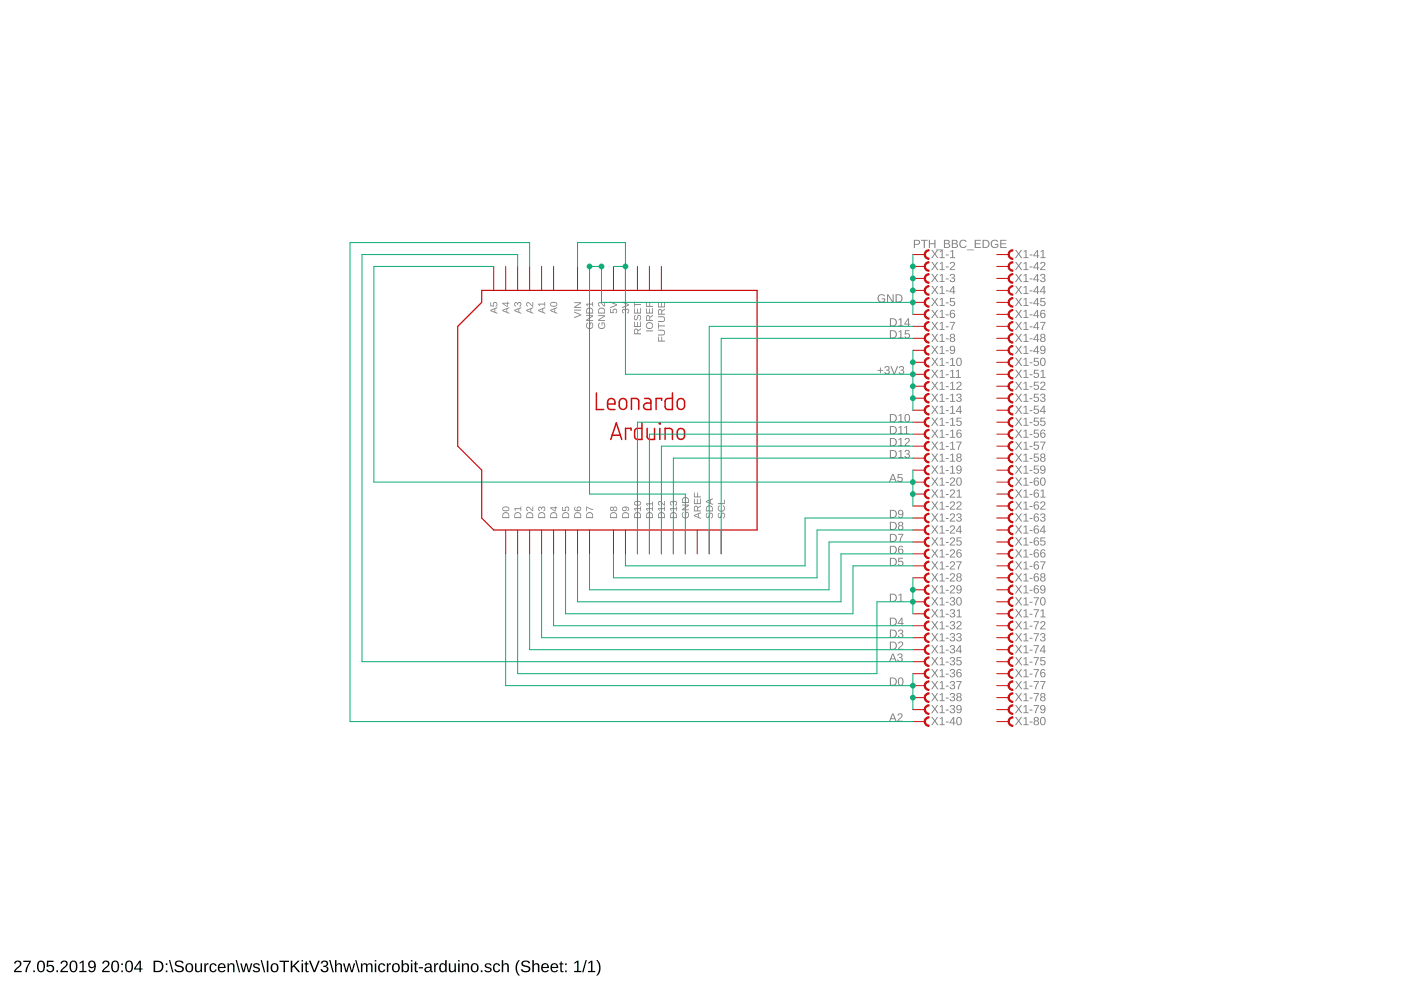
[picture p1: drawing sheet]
<?xml version="1.0" encoding="utf-8"?>
<!DOCTYPE eagle SYSTEM "eagle.dtd">
<eagle version="9.2.0">
<drawing>
<settings>
<setting alwaysvectorfont="no"/>
<setting verticaltext="up"/>
</settings>
<grid distance="0.1" unitdist="inch" unit="inch" style="lines" multiple="1" display="no" altdistance="0.01" altunitdist="inch" altunit="inch"/>
<schematic xreflabel="%F%N/%S.%C%R" xrefpart="/%S.%C%R">
<libraries>
<library name="microbit">
<symbols>
<symbol name="FV">
<wire x1="0.889" y1="0.889" x2="0.889" y2="-0.889" width="0.254" layer="94" curve="180" cap="flat"/>
<text x="1.27" y="-0.762" size="1.778" layer="95">&gt;NAME</text>
<text x="-2.54" y="1.397" size="1.778" layer="96">&gt;VALUE</text>
<pin name="F" x="-2.54" y="0" visible="off" length="short" direction="pas"/>
</symbol>
<symbol name="F">
<wire x1="0.889" y1="0.889" x2="0.889" y2="-0.889" width="0.254" layer="94" curve="180" cap="flat"/>
<text x="1.27" y="-0.762" size="1.778" layer="95">&gt;NAME</text>
<pin name="F" x="-2.54" y="0" visible="off" length="short" direction="pas"/>
</symbol>
</symbols>
<devicesets>
<deviceset name="PTH_BBC_EDGE" prefix="X">
<gates>
<gate name="-1" symbol="FV" x="-7.62" y="48.26" addlevel="always" swaplevel="1"/>
<gate name="-2" symbol="F" x="-7.62" y="45.72" addlevel="always" swaplevel="1"/>
<gate name="-3" symbol="F" x="-7.62" y="43.18" addlevel="always" swaplevel="1"/>
<gate name="-4" symbol="F" x="-7.62" y="40.64" addlevel="always" swaplevel="1"/>
<gate name="-5" symbol="F" x="-7.62" y="38.1" addlevel="always" swaplevel="1"/>
<gate name="-6" symbol="F" x="-7.62" y="35.56" addlevel="always" swaplevel="1"/>
<gate name="-7" symbol="F" x="-7.62" y="33.02" addlevel="always" swaplevel="1"/>
<gate name="-8" symbol="F" x="-7.62" y="30.48" addlevel="always" swaplevel="1"/>
<gate name="-9" symbol="F" x="-7.62" y="27.94" addlevel="always" swaplevel="1"/>
<gate name="-10" symbol="F" x="-7.62" y="25.4" addlevel="always" swaplevel="1"/>
<gate name="-11" symbol="F" x="-7.62" y="22.86" addlevel="always" swaplevel="1"/>
<gate name="-12" symbol="F" x="-7.62" y="20.32" addlevel="always" swaplevel="1"/>
<gate name="-13" symbol="F" x="-7.62" y="17.78" addlevel="always" swaplevel="1"/>
<gate name="-14" symbol="F" x="-7.62" y="15.24" addlevel="always" swaplevel="1"/>
<gate name="-15" symbol="F" x="-7.62" y="12.7" addlevel="always" swaplevel="1"/>
<gate name="-16" symbol="F" x="-7.62" y="10.16" addlevel="always" swaplevel="1"/>
<gate name="-17" symbol="F" x="-7.62" y="7.62" addlevel="always" swaplevel="1"/>
<gate name="-18" symbol="F" x="-7.62" y="5.08" addlevel="always" swaplevel="1"/>
<gate name="-19" symbol="F" x="-7.62" y="2.54" addlevel="always" swaplevel="1"/>
<gate name="-20" symbol="F" x="-7.62" y="0" addlevel="always" swaplevel="1"/>
<gate name="-21" symbol="F" x="-7.62" y="-2.54" addlevel="always" swaplevel="1"/>
<gate name="-22" symbol="F" x="-7.62" y="-5.08" addlevel="always" swaplevel="1"/>
<gate name="-23" symbol="F" x="-7.62" y="-7.62" addlevel="always" swaplevel="1"/>
<gate name="-24" symbol="F" x="-7.62" y="-10.16" addlevel="always" swaplevel="1"/>
<gate name="-25" symbol="F" x="-7.62" y="-12.7" addlevel="always" swaplevel="1"/>
<gate name="-26" symbol="F" x="-7.62" y="-15.24" addlevel="always" swaplevel="1"/>
<gate name="-27" symbol="F" x="-7.62" y="-17.78" addlevel="always" swaplevel="1"/>
<gate name="-28" symbol="F" x="-7.62" y="-20.32" addlevel="always" swaplevel="1"/>
<gate name="-29" symbol="F" x="-7.62" y="-22.86" addlevel="always" swaplevel="1"/>
<gate name="-30" symbol="F" x="-7.62" y="-25.4" addlevel="always" swaplevel="1"/>
<gate name="-31" symbol="F" x="-7.62" y="-27.94" addlevel="always" swaplevel="1"/>
<gate name="-32" symbol="F" x="-7.62" y="-30.48" addlevel="always" swaplevel="1"/>
<gate name="-33" symbol="F" x="-7.62" y="-33.02" addlevel="always" swaplevel="1"/>
<gate name="-34" symbol="F" x="-7.62" y="-35.56" addlevel="always" swaplevel="1"/>
<gate name="-35" symbol="F" x="-7.62" y="-38.1" addlevel="always" swaplevel="1"/>
<gate name="-36" symbol="F" x="-7.62" y="-40.64" addlevel="always" swaplevel="1"/>
<gate name="-37" symbol="F" x="-7.62" y="-43.18" addlevel="always" swaplevel="1"/>
<gate name="-38" symbol="F" x="-7.62" y="-45.72" addlevel="always" swaplevel="1"/>
<gate name="-39" symbol="F" x="-7.62" y="-48.26" addlevel="always" swaplevel="1"/>
<gate name="-40" symbol="F" x="-7.62" y="-50.8" addlevel="always" swaplevel="1"/>
<gate name="-41" symbol="F" x="10.16" y="48.26" addlevel="always" swaplevel="1"/>
<gate name="-42" symbol="F" x="10.16" y="45.72" addlevel="always" swaplevel="1"/>
<gate name="-43" symbol="F" x="10.16" y="43.18" addlevel="always" swaplevel="1"/>
<gate name="-44" symbol="F" x="10.16" y="40.64" addlevel="always" swaplevel="1"/>
<gate name="-45" symbol="F" x="10.16" y="38.1" addlevel="always" swaplevel="1"/>
<gate name="-46" symbol="F" x="10.16" y="35.56" addlevel="always" swaplevel="1"/>
<gate name="-47" symbol="F" x="10.16" y="33.02" addlevel="always" swaplevel="1"/>
<gate name="-48" symbol="F" x="10.16" y="30.48" addlevel="always" swaplevel="1"/>
<gate name="-49" symbol="F" x="10.16" y="27.94" addlevel="always" swaplevel="1"/>
<gate name="-50" symbol="F" x="10.16" y="25.4" addlevel="always" swaplevel="1"/>
<gate name="-51" symbol="F" x="10.16" y="22.86" addlevel="always" swaplevel="1"/>
<gate name="-52" symbol="F" x="10.16" y="20.32" addlevel="always" swaplevel="1"/>
<gate name="-53" symbol="F" x="10.16" y="17.78" addlevel="always" swaplevel="1"/>
<gate name="-54" symbol="F" x="10.16" y="15.24" addlevel="always" swaplevel="1"/>
<gate name="-55" symbol="F" x="10.16" y="12.7" addlevel="always" swaplevel="1"/>
<gate name="-56" symbol="F" x="10.16" y="10.16" addlevel="always" swaplevel="1"/>
<gate name="-57" symbol="F" x="10.16" y="7.62" addlevel="always" swaplevel="1"/>
<gate name="-58" symbol="F" x="10.16" y="5.08" addlevel="always" swaplevel="1"/>
<gate name="-59" symbol="F" x="10.16" y="2.54" addlevel="always" swaplevel="1"/>
<gate name="-60" symbol="F" x="10.16" y="0" addlevel="always" swaplevel="1"/>
<gate name="-61" symbol="F" x="10.16" y="-2.54" addlevel="always" swaplevel="1"/>
<gate name="-62" symbol="F" x="10.16" y="-5.08" addlevel="always" swaplevel="1"/>
<gate name="-63" symbol="F" x="10.16" y="-7.62" addlevel="always" swaplevel="1"/>
<gate name="-64" symbol="F" x="10.16" y="-10.16" addlevel="always" swaplevel="1"/>
<gate name="-65" symbol="F" x="10.16" y="-12.7" addlevel="always" swaplevel="1"/>
<gate name="-66" symbol="F" x="10.16" y="-15.24" addlevel="always" swaplevel="1"/>
<gate name="-67" symbol="F" x="10.16" y="-17.78" addlevel="always" swaplevel="1"/>
<gate name="-68" symbol="F" x="10.16" y="-20.32" addlevel="always" swaplevel="1"/>
<gate name="-69" symbol="F" x="10.16" y="-22.86" addlevel="always" swaplevel="1"/>
<gate name="-70" symbol="F" x="10.16" y="-25.4" addlevel="always" swaplevel="1"/>
<gate name="-71" symbol="F" x="10.16" y="-27.94" addlevel="always" swaplevel="1"/>
<gate name="-72" symbol="F" x="10.16" y="-30.48" addlevel="always" swaplevel="1"/>
<gate name="-73" symbol="F" x="10.16" y="-33.02" addlevel="always" swaplevel="1"/>
<gate name="-74" symbol="F" x="10.16" y="-35.56" addlevel="always" swaplevel="1"/>
<gate name="-75" symbol="F" x="10.16" y="-38.1" addlevel="always" swaplevel="1"/>
<gate name="-76" symbol="F" x="10.16" y="-40.64" addlevel="always" swaplevel="1"/>
<gate name="-77" symbol="F" x="10.16" y="-43.18" addlevel="always" swaplevel="1"/>
<gate name="-78" symbol="F" x="10.16" y="-45.72" addlevel="always" swaplevel="1"/>
<gate name="-79" symbol="F" x="10.16" y="-48.26" addlevel="always" swaplevel="1"/>
<gate name="-80" symbol="F" x="10.16" y="-50.8" addlevel="always" swaplevel="1"/>
</gates>
<devices>
<device name="" package="PTH_BBC_EDGE">
<connects>
<connect gate="-1" pin="F" pad="1"/>
<connect gate="-10" pin="F" pad="10"/>
<connect gate="-11" pin="F" pad="11"/>
<connect gate="-12" pin="F" pad="12"/>
<connect gate="-13" pin="F" pad="13"/>
<connect gate="-14" pin="F" pad="14"/>
<connect gate="-15" pin="F" pad="15"/>
<connect gate="-16" pin="F" pad="16"/>
<connect gate="-17" pin="F" pad="17"/>
<connect gate="-18" pin="F" pad="18"/>
<connect gate="-19" pin="F" pad="19"/>
<connect gate="-2" pin="F" pad="2"/>
<connect gate="-20" pin="F" pad="20"/>
<connect gate="-21" pin="F" pad="21"/>
<connect gate="-22" pin="F" pad="22"/>
<connect gate="-23" pin="F" pad="23"/>
<connect gate="-24" pin="F" pad="24"/>
<connect gate="-25" pin="F" pad="25"/>
<connect gate="-26" pin="F" pad="26"/>
<connect gate="-27" pin="F" pad="27"/>
<connect gate="-28" pin="F" pad="28"/>
<connect gate="-29" pin="F" pad="29"/>
<connect gate="-3" pin="F" pad="3"/>
<connect gate="-30" pin="F" pad="30"/>
<connect gate="-31" pin="F" pad="31"/>
<connect gate="-32" pin="F" pad="32"/>
<connect gate="-33" pin="F" pad="33"/>
<connect gate="-34" pin="F" pad="34"/>
<connect gate="-35" pin="F" pad="35"/>
<connect gate="-36" pin="F" pad="36"/>
<connect gate="-37" pin="F" pad="37"/>
<connect gate="-38" pin="F" pad="38"/>
<connect gate="-39" pin="F" pad="39"/>
<connect gate="-4" pin="F" pad="4"/>
<connect gate="-40" pin="F" pad="40"/>
<connect gate="-41" pin="F" pad="41"/>
<connect gate="-42" pin="F" pad="42"/>
<connect gate="-43" pin="F" pad="43"/>
<connect gate="-44" pin="F" pad="44"/>
<connect gate="-45" pin="F" pad="45"/>
<connect gate="-46" pin="F" pad="46"/>
<connect gate="-47" pin="F" pad="47"/>
<connect gate="-48" pin="F" pad="48"/>
<connect gate="-49" pin="F" pad="49"/>
<connect gate="-5" pin="F" pad="5"/>
<connect gate="-50" pin="F" pad="50"/>
<connect gate="-51" pin="F" pad="51"/>
<connect gate="-52" pin="F" pad="52"/>
<connect gate="-53" pin="F" pad="53"/>
<connect gate="-54" pin="F" pad="54"/>
<connect gate="-55" pin="F" pad="55"/>
<connect gate="-56" pin="F" pad="56"/>
<connect gate="-57" pin="F" pad="57"/>
<connect gate="-58" pin="F" pad="58"/>
<connect gate="-59" pin="F" pad="59"/>
<connect gate="-6" pin="F" pad="6"/>
<connect gate="-60" pin="F" pad="60"/>
<connect gate="-61" pin="F" pad="61"/>
<connect gate="-62" pin="F" pad="62"/>
<connect gate="-63" pin="F" pad="63"/>
<connect gate="-64" pin="F" pad="64"/>
<connect gate="-65" pin="F" pad="65"/>
<connect gate="-66" pin="F" pad="66"/>
<connect gate="-67" pin="F" pad="67"/>
<connect gate="-68" pin="F" pad="68"/>
<connect gate="-69" pin="F" pad="69"/>
<connect gate="-7" pin="F" pad="7"/>
<connect gate="-70" pin="F" pad="70"/>
<connect gate="-71" pin="F" pad="71"/>
<connect gate="-72" pin="F" pad="72"/>
<connect gate="-73" pin="F" pad="73"/>
<connect gate="-74" pin="F" pad="74"/>
<connect gate="-75" pin="F" pad="75"/>
<connect gate="-76" pin="F" pad="76"/>
<connect gate="-77" pin="F" pad="77"/>
<connect gate="-78" pin="F" pad="78"/>
<connect gate="-79" pin="F" pad="79"/>
<connect gate="-8" pin="F" pad="8"/>
<connect gate="-80" pin="F" pad="80"/>
<connect gate="-9" pin="F" pad="9"/>
</connects>
<technologies>
<technology name=""/>
</technologies>
</device>
</devices>
</deviceset>
</devicesets>
</library>
<library name="srg">
<symbols>
<symbol name="ARDUINO_LEONARDO">
<wire x1="-30.48" y1="25.4" x2="-30.48" y2="-25.4" width="0.254" layer="94"/>
<wire x1="-30.48" y1="-25.4" x2="27.94" y2="-25.4" width="0.254" layer="94"/>
<wire x1="27.94" y1="-25.4" x2="27.94" y2="-22.86" width="0.254" layer="94"/>
<wire x1="27.94" y1="-22.86" x2="33.02" y2="-17.78" width="0.254" layer="94"/>
<wire x1="33.02" y1="-17.78" x2="33.02" y2="7.62" width="0.254" layer="94"/>
<wire x1="33.02" y1="7.62" x2="27.94" y2="12.7" width="0.254" layer="94"/>
<wire x1="27.94" y1="12.7" x2="27.94" y2="22.86" width="0.254" layer="94"/>
<wire x1="27.94" y1="22.86" x2="25.4" y2="25.4" width="0.254" layer="94"/>
<wire x1="25.4" y1="25.4" x2="-30.48" y2="25.4" width="0.254" layer="94"/>
<text x="-15.24" y="2.54" size="3.81" layer="94" font="vector">Arduino</text>
<text x="-15.24" y="-3.81" size="3.81" layer="94" font="vector">Leonardo</text>
<pin name="D0" x="22.86" y="30.48" visible="pin" length="middle" rot="R270"/>
<pin name="D1" x="20.32" y="30.48" visible="pin" length="middle" rot="R270"/>
<pin name="D2" x="17.78" y="30.48" visible="pin" length="middle" rot="R270"/>
<pin name="D3" x="15.24" y="30.48" visible="pin" length="middle" rot="R270"/>
<pin name="D4" x="12.7" y="30.48" visible="pin" length="middle" rot="R270"/>
<pin name="D5" x="10.16" y="30.48" visible="pin" length="middle" rot="R270"/>
<pin name="D6" x="7.62" y="30.48" visible="pin" length="middle" rot="R270"/>
<pin name="D7" x="5.08" y="30.48" visible="pin" length="middle" rot="R270"/>
<pin name="D8" x="0" y="30.48" visible="pin" length="middle" rot="R270"/>
<pin name="D9" x="-2.54" y="30.48" visible="pin" length="middle" rot="R270"/>
<pin name="D10" x="-5.08" y="30.48" visible="pin" length="middle" rot="R270"/>
<pin name="D11" x="-7.62" y="30.48" visible="pin" length="middle" rot="R270"/>
<pin name="D12" x="-10.16" y="30.48" visible="pin" length="middle" rot="R270"/>
<pin name="D13" x="-12.7" y="30.48" visible="pin" length="middle" rot="R270"/>
<pin name="GND" x="-15.24" y="30.48" visible="pin" length="middle" direction="pwr" rot="R270"/>
<pin name="AREF" x="-17.78" y="30.48" visible="pin" length="middle" rot="R270"/>
<pin name="A5" x="25.4" y="-30.48" visible="pin" length="middle" rot="R90"/>
<pin name="A4" x="22.86" y="-30.48" visible="pin" length="middle" rot="R90"/>
<pin name="A3" x="20.32" y="-30.48" visible="pin" length="middle" rot="R90"/>
<pin name="A2" x="17.78" y="-30.48" visible="pin" length="middle" rot="R90"/>
<pin name="A1" x="15.24" y="-30.48" visible="pin" length="middle" rot="R90"/>
<pin name="A0" x="12.7" y="-30.48" visible="pin" length="middle" rot="R90"/>
<pin name="VIN" x="7.62" y="-30.48" visible="pin" length="middle" direction="pwr" rot="R90"/>
<pin name="GND1" x="5.08" y="-30.48" visible="pin" length="middle" direction="pwr" rot="R90"/>
<pin name="GND2" x="2.54" y="-30.48" visible="pin" length="middle" direction="pwr" rot="R90"/>
<pin name="5V" x="0" y="-30.48" visible="pin" length="middle" direction="pwr" rot="R90"/>
<pin name="3V" x="-2.54" y="-30.48" visible="pin" length="middle" direction="pwr" rot="R90"/>
<pin name="RESET" x="-5.08" y="-30.48" visible="pin" length="middle" rot="R90"/>
<pin name="SCL" x="-22.86" y="30.48" visible="pin" length="middle" rot="R270"/>
<pin name="SDA" x="-20.32" y="30.48" visible="pin" length="middle" rot="R270"/>
<pin name="IOREF" x="-7.62" y="-30.48" visible="pin" length="middle" rot="R90"/>
<pin name="FUTURE" x="-10.16" y="-30.48" visible="pin" length="middle" rot="R90"/>
</symbol>
</symbols>
<devicesets>
<deviceset name="ARDUINO_LEONARDO">
<gates>
<gate name="G$1" symbol="ARDUINO_LEONARDO" x="0" y="0"/>
</gates>
<devices>
<device name="" package="ARDUINO_LEONARDO">
<connects>
<connect gate="G$1" pin="3V" pad="3V"/>
<connect gate="G$1" pin="5V" pad="5V"/>
<connect gate="G$1" pin="A0" pad="A0"/>
<connect gate="G$1" pin="A1" pad="A1"/>
<connect gate="G$1" pin="A2" pad="A2"/>
<connect gate="G$1" pin="A3" pad="A3"/>
<connect gate="G$1" pin="A4" pad="A4"/>
<connect gate="G$1" pin="A5" pad="A5"/>
<connect gate="G$1" pin="AREF" pad="AREF"/>
<connect gate="G$1" pin="D0" pad="D0"/>
<connect gate="G$1" pin="D1" pad="D1"/>
<connect gate="G$1" pin="D10" pad="D10"/>
<connect gate="G$1" pin="D11" pad="D11"/>
<connect gate="G$1" pin="D12" pad="D12"/>
<connect gate="G$1" pin="D13" pad="D13"/>
<connect gate="G$1" pin="D2" pad="D2"/>
<connect gate="G$1" pin="D3" pad="D3"/>
<connect gate="G$1" pin="D4" pad="D4"/>
<connect gate="G$1" pin="D5" pad="D5"/>
<connect gate="G$1" pin="D6" pad="D6"/>
<connect gate="G$1" pin="D7" pad="D7"/>
<connect gate="G$1" pin="D8" pad="D8"/>
<connect gate="G$1" pin="D9" pad="D9"/>
<connect gate="G$1" pin="FUTURE" pad="RESERVED"/>
<connect gate="G$1" pin="GND" pad="GND"/>
<connect gate="G$1" pin="GND1" pad="GND$3"/>
<connect gate="G$1" pin="GND2" pad="GND$2"/>
<connect gate="G$1" pin="IOREF" pad="IOREF"/>
<connect gate="G$1" pin="RESET" pad="RESET"/>
<connect gate="G$1" pin="SCL" pad="SCL"/>
<connect gate="G$1" pin="SDA" pad="SDA"/>
<connect gate="G$1" pin="VIN" pad="VIN"/>
</connects>
<technologies>
<technology name=""/>
</technologies>
</device>
</devices>
</deviceset>
</devicesets>
</library>
</libraries>
<attributes>
</attributes>
<variantdefs>
</variantdefs>
<classes>
<class number="0" name="default" width="0" drill="0">
</class>
</classes>
<parts>
<part name="X1" library="microbit" deviceset="PTH_BBC_EDGE" device=""/>
<part name="U$1" library="srg" deviceset="ARDUINO_LEONARDO" device=""/>
</parts>
<sheets>
<sheet>
<plain>
</plain>
<instances>
<instance part="X1" gate="-1" x="83.82" y="91.44">
<attribute name="NAME" x="85.09" y="90.678" size="1.778" layer="95"/>
<attribute name="VALUE" x="81.28" y="92.837" size="1.778" layer="96"/>
</instance>
<instance part="X1" gate="-2" x="83.82" y="88.9">
<attribute name="NAME" x="85.09" y="88.138" size="1.778" layer="95"/>
</instance>
<instance part="X1" gate="-3" x="83.82" y="86.36">
<attribute name="NAME" x="85.09" y="85.598" size="1.778" layer="95"/>
</instance>
<instance part="X1" gate="-4" x="83.82" y="83.82">
<attribute name="NAME" x="85.09" y="83.058" size="1.778" layer="95"/>
</instance>
<instance part="X1" gate="-5" x="83.82" y="81.28">
<attribute name="NAME" x="85.09" y="80.518" size="1.778" layer="95"/>
</instance>
<instance part="X1" gate="-6" x="83.82" y="78.74">
<attribute name="NAME" x="85.09" y="77.978" size="1.778" layer="95"/>
</instance>
<instance part="X1" gate="-7" x="83.82" y="76.2">
<attribute name="NAME" x="85.09" y="75.438" size="1.778" layer="95"/>
</instance>
<instance part="X1" gate="-8" x="83.82" y="73.66">
<attribute name="NAME" x="85.09" y="72.898" size="1.778" layer="95"/>
</instance>
<instance part="X1" gate="-9" x="83.82" y="71.12">
<attribute name="NAME" x="85.09" y="70.358" size="1.778" layer="95"/>
</instance>
<instance part="X1" gate="-10" x="83.82" y="68.58">
<attribute name="NAME" x="85.09" y="67.818" size="1.778" layer="95"/>
</instance>
<instance part="X1" gate="-11" x="83.82" y="66.04">
<attribute name="NAME" x="85.09" y="65.278" size="1.778" layer="95"/>
</instance>
<instance part="X1" gate="-12" x="83.82" y="63.5">
<attribute name="NAME" x="85.09" y="62.738" size="1.778" layer="95"/>
</instance>
<instance part="X1" gate="-13" x="83.82" y="60.96">
<attribute name="NAME" x="85.09" y="60.198" size="1.778" layer="95"/>
</instance>
<instance part="X1" gate="-14" x="83.82" y="58.42">
<attribute name="NAME" x="85.09" y="57.658" size="1.778" layer="95"/>
</instance>
<instance part="X1" gate="-15" x="83.82" y="55.88">
<attribute name="NAME" x="85.09" y="55.118" size="1.778" layer="95"/>
</instance>
<instance part="X1" gate="-16" x="83.82" y="53.34">
<attribute name="NAME" x="85.09" y="52.578" size="1.778" layer="95"/>
</instance>
<instance part="X1" gate="-17" x="83.82" y="50.8">
<attribute name="NAME" x="85.09" y="50.038" size="1.778" layer="95"/>
</instance>
<instance part="X1" gate="-18" x="83.82" y="48.26">
<attribute name="NAME" x="85.09" y="47.498" size="1.778" layer="95"/>
</instance>
<instance part="X1" gate="-19" x="83.82" y="45.72">
<attribute name="NAME" x="85.09" y="44.958" size="1.778" layer="95"/>
</instance>
<instance part="X1" gate="-20" x="83.82" y="43.18">
<attribute name="NAME" x="85.09" y="42.418" size="1.778" layer="95"/>
</instance>
<instance part="X1" gate="-21" x="83.82" y="40.64">
<attribute name="NAME" x="85.09" y="39.878" size="1.778" layer="95"/>
</instance>
<instance part="X1" gate="-22" x="83.82" y="38.1">
<attribute name="NAME" x="85.09" y="37.338" size="1.778" layer="95"/>
</instance>
<instance part="X1" gate="-23" x="83.82" y="35.56">
<attribute name="NAME" x="85.09" y="34.798" size="1.778" layer="95"/>
</instance>
<instance part="X1" gate="-24" x="83.82" y="33.02">
<attribute name="NAME" x="85.09" y="32.258" size="1.778" layer="95"/>
</instance>
<instance part="X1" gate="-25" x="83.82" y="30.48">
<attribute name="NAME" x="85.09" y="29.718" size="1.778" layer="95"/>
</instance>
<instance part="X1" gate="-26" x="83.82" y="27.94">
<attribute name="NAME" x="85.09" y="27.178" size="1.778" layer="95"/>
</instance>
<instance part="X1" gate="-27" x="83.82" y="25.4">
<attribute name="NAME" x="85.09" y="24.638" size="1.778" layer="95"/>
</instance>
<instance part="X1" gate="-28" x="83.82" y="22.86">
<attribute name="NAME" x="85.09" y="22.098" size="1.778" layer="95"/>
</instance>
<instance part="X1" gate="-29" x="83.82" y="20.32">
<attribute name="NAME" x="85.09" y="19.558" size="1.778" layer="95"/>
</instance>
<instance part="X1" gate="-30" x="83.82" y="17.78">
<attribute name="NAME" x="85.09" y="17.018" size="1.778" layer="95"/>
</instance>
<instance part="X1" gate="-31" x="83.82" y="15.24">
<attribute name="NAME" x="85.09" y="14.478" size="1.778" layer="95"/>
</instance>
<instance part="X1" gate="-32" x="83.82" y="12.7">
<attribute name="NAME" x="85.09" y="11.938" size="1.778" layer="95"/>
</instance>
<instance part="X1" gate="-33" x="83.82" y="10.16">
<attribute name="NAME" x="85.09" y="9.398" size="1.778" layer="95"/>
</instance>
<instance part="X1" gate="-34" x="83.82" y="7.62">
<attribute name="NAME" x="85.09" y="6.858" size="1.778" layer="95"/>
</instance>
<instance part="X1" gate="-35" x="83.82" y="5.08">
<attribute name="NAME" x="85.09" y="4.318" size="1.778" layer="95"/>
</instance>
<instance part="X1" gate="-36" x="83.82" y="2.54">
<attribute name="NAME" x="85.09" y="1.778" size="1.778" layer="95"/>
</instance>
<instance part="X1" gate="-37" x="83.82" y="0">
<attribute name="NAME" x="85.09" y="-0.762" size="1.778" layer="95"/>
</instance>
<instance part="X1" gate="-38" x="83.82" y="-2.54">
<attribute name="NAME" x="85.09" y="-3.302" size="1.778" layer="95"/>
</instance>
<instance part="X1" gate="-39" x="83.82" y="-5.08">
<attribute name="NAME" x="85.09" y="-5.842" size="1.778" layer="95"/>
</instance>
<instance part="X1" gate="-40" x="83.82" y="-7.62">
<attribute name="NAME" x="85.09" y="-8.382" size="1.778" layer="95"/>
</instance>
<instance part="X1" gate="-41" x="101.6" y="91.44">
<attribute name="NAME" x="102.87" y="90.678" size="1.778" layer="95"/>
</instance>
<instance part="X1" gate="-42" x="101.6" y="88.9">
<attribute name="NAME" x="102.87" y="88.138" size="1.778" layer="95"/>
</instance>
<instance part="X1" gate="-43" x="101.6" y="86.36">
<attribute name="NAME" x="102.87" y="85.598" size="1.778" layer="95"/>
</instance>
<instance part="X1" gate="-44" x="101.6" y="83.82">
<attribute name="NAME" x="102.87" y="83.058" size="1.778" layer="95"/>
</instance>
<instance part="X1" gate="-45" x="101.6" y="81.28">
<attribute name="NAME" x="102.87" y="80.518" size="1.778" layer="95"/>
</instance>
<instance part="X1" gate="-46" x="101.6" y="78.74">
<attribute name="NAME" x="102.87" y="77.978" size="1.778" layer="95"/>
</instance>
<instance part="X1" gate="-47" x="101.6" y="76.2">
<attribute name="NAME" x="102.87" y="75.438" size="1.778" layer="95"/>
</instance>
<instance part="X1" gate="-48" x="101.6" y="73.66">
<attribute name="NAME" x="102.87" y="72.898" size="1.778" layer="95"/>
</instance>
<instance part="X1" gate="-49" x="101.6" y="71.12">
<attribute name="NAME" x="102.87" y="70.358" size="1.778" layer="95"/>
</instance>
<instance part="X1" gate="-50" x="101.6" y="68.58">
<attribute name="NAME" x="102.87" y="67.818" size="1.778" layer="95"/>
</instance>
<instance part="X1" gate="-51" x="101.6" y="66.04">
<attribute name="NAME" x="102.87" y="65.278" size="1.778" layer="95"/>
</instance>
<instance part="X1" gate="-52" x="101.6" y="63.5">
<attribute name="NAME" x="102.87" y="62.738" size="1.778" layer="95"/>
</instance>
<instance part="X1" gate="-53" x="101.6" y="60.96">
<attribute name="NAME" x="102.87" y="60.198" size="1.778" layer="95"/>
</instance>
<instance part="X1" gate="-54" x="101.6" y="58.42">
<attribute name="NAME" x="102.87" y="57.658" size="1.778" layer="95"/>
</instance>
<instance part="X1" gate="-55" x="101.6" y="55.88">
<attribute name="NAME" x="102.87" y="55.118" size="1.778" layer="95"/>
</instance>
<instance part="X1" gate="-56" x="101.6" y="53.34">
<attribute name="NAME" x="102.87" y="52.578" size="1.778" layer="95"/>
</instance>
<instance part="X1" gate="-57" x="101.6" y="50.8">
<attribute name="NAME" x="102.87" y="50.038" size="1.778" layer="95"/>
</instance>
<instance part="X1" gate="-58" x="101.6" y="48.26">
<attribute name="NAME" x="102.87" y="47.498" size="1.778" layer="95"/>
</instance>
<instance part="X1" gate="-59" x="101.6" y="45.72">
<attribute name="NAME" x="102.87" y="44.958" size="1.778" layer="95"/>
</instance>
<instance part="X1" gate="-60" x="101.6" y="43.18">
<attribute name="NAME" x="102.87" y="42.418" size="1.778" layer="95"/>
</instance>
<instance part="X1" gate="-61" x="101.6" y="40.64">
<attribute name="NAME" x="102.87" y="39.878" size="1.778" layer="95"/>
</instance>
<instance part="X1" gate="-62" x="101.6" y="38.1">
<attribute name="NAME" x="102.87" y="37.338" size="1.778" layer="95"/>
</instance>
<instance part="X1" gate="-63" x="101.6" y="35.56">
<attribute name="NAME" x="102.87" y="34.798" size="1.778" layer="95"/>
</instance>
<instance part="X1" gate="-64" x="101.6" y="33.02">
<attribute name="NAME" x="102.87" y="32.258" size="1.778" layer="95"/>
</instance>
<instance part="X1" gate="-65" x="101.6" y="30.48">
<attribute name="NAME" x="102.87" y="29.718" size="1.778" layer="95"/>
</instance>
<instance part="X1" gate="-66" x="101.6" y="27.94">
<attribute name="NAME" x="102.87" y="27.178" size="1.778" layer="95"/>
</instance>
<instance part="X1" gate="-67" x="101.6" y="25.4">
<attribute name="NAME" x="102.87" y="24.638" size="1.778" layer="95"/>
</instance>
<instance part="X1" gate="-68" x="101.6" y="22.86">
<attribute name="NAME" x="102.87" y="22.098" size="1.778" layer="95"/>
</instance>
<instance part="X1" gate="-69" x="101.6" y="20.32">
<attribute name="NAME" x="102.87" y="19.558" size="1.778" layer="95"/>
</instance>
<instance part="X1" gate="-70" x="101.6" y="17.78">
<attribute name="NAME" x="102.87" y="17.018" size="1.778" layer="95"/>
</instance>
<instance part="X1" gate="-71" x="101.6" y="15.24">
<attribute name="NAME" x="102.87" y="14.478" size="1.778" layer="95"/>
</instance>
<instance part="X1" gate="-72" x="101.6" y="12.7">
<attribute name="NAME" x="102.87" y="11.938" size="1.778" layer="95"/>
</instance>
<instance part="X1" gate="-73" x="101.6" y="10.16">
<attribute name="NAME" x="102.87" y="9.398" size="1.778" layer="95"/>
</instance>
<instance part="X1" gate="-74" x="101.6" y="7.62">
<attribute name="NAME" x="102.87" y="6.858" size="1.778" layer="95"/>
</instance>
<instance part="X1" gate="-75" x="101.6" y="5.08">
<attribute name="NAME" x="102.87" y="4.318" size="1.778" layer="95"/>
</instance>
<instance part="X1" gate="-76" x="101.6" y="2.54">
<attribute name="NAME" x="102.87" y="1.778" size="1.778" layer="95"/>
</instance>
<instance part="X1" gate="-77" x="101.6" y="0">
<attribute name="NAME" x="102.87" y="-0.762" size="1.778" layer="95"/>
</instance>
<instance part="X1" gate="-78" x="101.6" y="-2.54">
<attribute name="NAME" x="102.87" y="-3.302" size="1.778" layer="95"/>
</instance>
<instance part="X1" gate="-79" x="101.6" y="-5.08">
<attribute name="NAME" x="102.87" y="-5.842" size="1.778" layer="95"/>
</instance>
<instance part="X1" gate="-80" x="101.6" y="-7.62">
<attribute name="NAME" x="102.87" y="-8.382" size="1.778" layer="95"/>
</instance>
<instance part="U$1" gate="G$1" x="17.78" y="58.42" rot="R180"/>
</instances>
<busses>
</busses>
<nets>
<net name="A2" class="0">
<segment>
<pinref part="X1" gate="-40" pin="F"/>
<wire x1="81.28" y1="-7.62" x2="-38.1" y2="-7.62" width="0.1524" layer="91"/>
<wire x1="-38.1" y1="-7.62" x2="-38.1" y2="93.98" width="0.1524" layer="91"/>
<pinref part="U$1" gate="G$1" pin="A2"/>
<wire x1="-38.1" y1="93.98" x2="0" y2="93.98" width="0.1524" layer="91"/>
<wire x1="0" y1="93.98" x2="0" y2="88.9" width="0.1524" layer="91"/>
<label x="76.2" y="-7.62" size="1.778" layer="95"/>
</segment>
</net>
<net name="D0" class="0">
<segment>
<pinref part="X1" gate="-37" pin="F"/>
<pinref part="X1" gate="-36" pin="F"/>
<wire x1="81.28" y1="0" x2="81.28" y2="2.54" width="0.1524" layer="91"/>
<pinref part="X1" gate="-39" pin="F"/>
<pinref part="X1" gate="-38" pin="F"/>
<wire x1="81.28" y1="-5.08" x2="81.28" y2="-2.54" width="0.1524" layer="91"/>
<wire x1="81.28" y1="0" x2="81.28" y2="-2.54" width="0.1524" layer="91"/>
<junction x="81.28" y="0"/>
<junction x="81.28" y="-2.54"/>
<pinref part="U$1" gate="G$1" pin="D0"/>
<wire x1="81.28" y1="0" x2="-5.08" y2="0" width="0.1524" layer="91"/>
<wire x1="-5.08" y1="0" x2="-5.08" y2="27.94" width="0.1524" layer="91"/>
<label x="76.2" y="0" size="1.778" layer="95"/>
</segment>
</net>
<net name="A3" class="0">
<segment>
<pinref part="X1" gate="-35" pin="F"/>
<wire x1="81.28" y1="5.08" x2="-35.56" y2="5.08" width="0.1524" layer="91"/>
<wire x1="-35.56" y1="5.08" x2="-35.56" y2="91.44" width="0.1524" layer="91"/>
<wire x1="-35.56" y1="91.44" x2="-2.54" y2="91.44" width="0.1524" layer="91"/>
<pinref part="U$1" gate="G$1" pin="A3"/>
<wire x1="-2.54" y1="91.44" x2="-2.54" y2="88.9" width="0.1524" layer="91"/>
<label x="76.2" y="5.08" size="1.778" layer="95"/>
</segment>
</net>
<net name="D2" class="0">
<segment>
<pinref part="X1" gate="-34" pin="F"/>
<pinref part="U$1" gate="G$1" pin="D2"/>
<wire x1="81.28" y1="7.62" x2="0" y2="7.62" width="0.1524" layer="91"/>
<wire x1="0" y1="7.62" x2="0" y2="27.94" width="0.1524" layer="91"/>
<label x="76.2" y="7.62" size="1.778" layer="95"/>
</segment>
</net>
<net name="D3" class="0">
<segment>
<pinref part="X1" gate="-33" pin="F"/>
<pinref part="U$1" gate="G$1" pin="D3"/>
<wire x1="81.28" y1="10.16" x2="2.54" y2="10.16" width="0.1524" layer="91"/>
<wire x1="2.54" y1="10.16" x2="2.54" y2="27.94" width="0.1524" layer="91"/>
<label x="76.2" y="10.16" size="1.778" layer="95"/>
</segment>
</net>
<net name="D4" class="0">
<segment>
<pinref part="X1" gate="-32" pin="F"/>
<pinref part="U$1" gate="G$1" pin="D4"/>
<wire x1="81.28" y1="12.7" x2="5.08" y2="12.7" width="0.1524" layer="91"/>
<wire x1="5.08" y1="12.7" x2="5.08" y2="27.94" width="0.1524" layer="91"/>
<label x="76.2" y="12.7" size="1.778" layer="95"/>
</segment>
</net>
<net name="D1" class="0">
<segment>
<pinref part="X1" gate="-31" pin="F"/>
<pinref part="X1" gate="-30" pin="F"/>
<wire x1="81.28" y1="15.24" x2="81.28" y2="17.78" width="0.1524" layer="91"/>
<pinref part="X1" gate="-29" pin="F"/>
<wire x1="81.28" y1="17.78" x2="81.28" y2="20.32" width="0.1524" layer="91"/>
<junction x="81.28" y="17.78"/>
<pinref part="X1" gate="-28" pin="F"/>
<wire x1="81.28" y1="20.32" x2="81.28" y2="22.86" width="0.1524" layer="91"/>
<junction x="81.28" y="20.32"/>
<wire x1="81.28" y1="17.78" x2="73.66" y2="17.78" width="0.1524" layer="91"/>
<wire x1="73.66" y1="17.78" x2="73.66" y2="2.54" width="0.1524" layer="91"/>
<wire x1="73.66" y1="2.54" x2="-2.54" y2="2.54" width="0.1524" layer="91"/>
<pinref part="U$1" gate="G$1" pin="D1"/>
<wire x1="-2.54" y1="2.54" x2="-2.54" y2="27.94" width="0.1524" layer="91"/>
<label x="76.2" y="17.78" size="1.778" layer="95"/>
</segment>
</net>
<net name="D5" class="0">
<segment>
<pinref part="X1" gate="-27" pin="F"/>
<wire x1="81.28" y1="25.4" x2="68.58" y2="25.4" width="0.1524" layer="91"/>
<wire x1="68.58" y1="25.4" x2="68.58" y2="15.24" width="0.1524" layer="91"/>
<pinref part="U$1" gate="G$1" pin="D5"/>
<wire x1="68.58" y1="15.24" x2="7.62" y2="15.24" width="0.1524" layer="91"/>
<wire x1="7.62" y1="15.24" x2="7.62" y2="27.94" width="0.1524" layer="91"/>
<label x="76.2" y="25.4" size="1.778" layer="95"/>
</segment>
</net>
<net name="D6" class="0">
<segment>
<pinref part="X1" gate="-26" pin="F"/>
<wire x1="81.28" y1="27.94" x2="66.04" y2="27.94" width="0.1524" layer="91"/>
<wire x1="66.04" y1="27.94" x2="66.04" y2="17.78" width="0.1524" layer="91"/>
<pinref part="U$1" gate="G$1" pin="D6"/>
<wire x1="66.04" y1="17.78" x2="10.16" y2="17.78" width="0.1524" layer="91"/>
<wire x1="10.16" y1="17.78" x2="10.16" y2="27.94" width="0.1524" layer="91"/>
<label x="76.2" y="27.94" size="1.778" layer="95"/>
</segment>
</net>
<net name="D7" class="0">
<segment>
<pinref part="X1" gate="-25" pin="F"/>
<wire x1="81.28" y1="30.48" x2="63.5" y2="30.48" width="0.1524" layer="91"/>
<wire x1="63.5" y1="30.48" x2="63.5" y2="20.32" width="0.1524" layer="91"/>
<pinref part="U$1" gate="G$1" pin="D7"/>
<wire x1="63.5" y1="20.32" x2="12.7" y2="20.32" width="0.1524" layer="91"/>
<wire x1="12.7" y1="20.32" x2="12.7" y2="27.94" width="0.1524" layer="91"/>
<label x="76.2" y="30.48" size="1.778" layer="95"/>
</segment>
</net>
<net name="D8" class="0">
<segment>
<pinref part="X1" gate="-24" pin="F"/>
<wire x1="81.28" y1="33.02" x2="60.96" y2="33.02" width="0.1524" layer="91"/>
<wire x1="60.96" y1="33.02" x2="60.96" y2="22.86" width="0.1524" layer="91"/>
<pinref part="U$1" gate="G$1" pin="D8"/>
<wire x1="60.96" y1="22.86" x2="17.78" y2="22.86" width="0.1524" layer="91"/>
<wire x1="17.78" y1="22.86" x2="17.78" y2="27.94" width="0.1524" layer="91"/>
<label x="76.2" y="33.02" size="1.778" layer="95"/>
</segment>
</net>
<net name="D9" class="0">
<segment>
<pinref part="X1" gate="-23" pin="F"/>
<wire x1="81.28" y1="35.56" x2="58.42" y2="35.56" width="0.1524" layer="91"/>
<wire x1="58.42" y1="35.56" x2="58.42" y2="25.4" width="0.1524" layer="91"/>
<pinref part="U$1" gate="G$1" pin="D9"/>
<wire x1="58.42" y1="25.4" x2="20.32" y2="25.4" width="0.1524" layer="91"/>
<wire x1="20.32" y1="25.4" x2="20.32" y2="27.94" width="0.1524" layer="91"/>
<label x="76.2" y="35.56" size="1.778" layer="95"/>
</segment>
</net>
<net name="A5" class="0">
<segment>
<pinref part="X1" gate="-22" pin="F"/>
<pinref part="X1" gate="-21" pin="F"/>
<wire x1="81.28" y1="38.1" x2="81.28" y2="40.64" width="0.1524" layer="91"/>
<pinref part="X1" gate="-20" pin="F"/>
<wire x1="81.28" y1="40.64" x2="81.28" y2="43.18" width="0.1524" layer="91"/>
<junction x="81.28" y="40.64"/>
<pinref part="X1" gate="-19" pin="F"/>
<wire x1="81.28" y1="45.72" x2="81.28" y2="43.18" width="0.1524" layer="91"/>
<junction x="81.28" y="43.18"/>
<wire x1="81.28" y1="43.18" x2="-33.02" y2="43.18" width="0.1524" layer="91"/>
<wire x1="-33.02" y1="43.18" x2="-33.02" y2="88.9" width="0.1524" layer="91"/>
<pinref part="U$1" gate="G$1" pin="A5"/>
<wire x1="-33.02" y1="88.9" x2="-7.62" y2="88.9" width="0.1524" layer="91"/>
<label x="76.2" y="43.18" size="1.778" layer="95"/>
</segment>
</net>
<net name="D13" class="0">
<segment>
<pinref part="X1" gate="-18" pin="F"/>
<pinref part="U$1" gate="G$1" pin="D13"/>
<wire x1="81.28" y1="48.26" x2="30.48" y2="48.26" width="0.1524" layer="91"/>
<wire x1="30.48" y1="48.26" x2="30.48" y2="27.94" width="0.1524" layer="91"/>
<label x="76.2" y="48.26" size="1.778" layer="95"/>
</segment>
</net>
<net name="D12" class="0">
<segment>
<pinref part="X1" gate="-17" pin="F"/>
<pinref part="U$1" gate="G$1" pin="D12"/>
<wire x1="81.28" y1="50.8" x2="27.94" y2="50.8" width="0.1524" layer="91"/>
<wire x1="27.94" y1="50.8" x2="27.94" y2="27.94" width="0.1524" layer="91"/>
<label x="76.2" y="50.8" size="1.778" layer="95"/>
</segment>
</net>
<net name="D11" class="0">
<segment>
<pinref part="X1" gate="-16" pin="F"/>
<pinref part="U$1" gate="G$1" pin="D11"/>
<wire x1="81.28" y1="53.34" x2="25.4" y2="53.34" width="0.1524" layer="91"/>
<wire x1="25.4" y1="53.34" x2="25.4" y2="27.94" width="0.1524" layer="91"/>
<label x="76.2" y="53.34" size="1.778" layer="95"/>
</segment>
</net>
<net name="D10" class="0">
<segment>
<pinref part="X1" gate="-15" pin="F"/>
<pinref part="U$1" gate="G$1" pin="D10"/>
<wire x1="81.28" y1="55.88" x2="22.86" y2="55.88" width="0.1524" layer="91"/>
<wire x1="22.86" y1="55.88" x2="22.86" y2="27.94" width="0.1524" layer="91"/>
<label x="76.2" y="55.88" size="1.778" layer="95"/>
</segment>
</net>
<net name="+3V3" class="0">
<segment>
<pinref part="X1" gate="-14" pin="F"/>
<pinref part="X1" gate="-13" pin="F"/>
<wire x1="81.28" y1="58.42" x2="81.28" y2="60.96" width="0.1524" layer="91"/>
<pinref part="X1" gate="-12" pin="F"/>
<wire x1="81.28" y1="60.96" x2="81.28" y2="63.5" width="0.1524" layer="91"/>
<junction x="81.28" y="60.96"/>
<pinref part="X1" gate="-11" pin="F"/>
<wire x1="81.28" y1="66.04" x2="81.28" y2="63.5" width="0.1524" layer="91"/>
<junction x="81.28" y="63.5"/>
<pinref part="X1" gate="-10" pin="F"/>
<wire x1="81.28" y1="66.04" x2="81.28" y2="68.58" width="0.1524" layer="91"/>
<junction x="81.28" y="66.04"/>
<pinref part="X1" gate="-9" pin="F"/>
<wire x1="81.28" y1="68.58" x2="81.28" y2="71.12" width="0.1524" layer="91"/>
<junction x="81.28" y="68.58"/>
<pinref part="U$1" gate="G$1" pin="3V"/>
<wire x1="81.28" y1="66.04" x2="20.32" y2="66.04" width="0.1524" layer="91"/>
<wire x1="20.32" y1="66.04" x2="20.32" y2="88.9" width="0.1524" layer="91"/>
<pinref part="U$1" gate="G$1" pin="5V"/>
<wire x1="20.32" y1="88.9" x2="17.78" y2="88.9" width="0.1524" layer="91"/>
<junction x="20.32" y="88.9"/>
<wire x1="20.32" y1="88.9" x2="20.32" y2="93.98" width="0.1524" layer="91"/>
<pinref part="U$1" gate="G$1" pin="VIN"/>
<wire x1="20.32" y1="93.98" x2="10.16" y2="93.98" width="0.1524" layer="91"/>
<wire x1="10.16" y1="93.98" x2="10.16" y2="88.9" width="0.1524" layer="91"/>
<label x="73.66" y="66.04" size="1.778" layer="95"/>
</segment>
</net>
<net name="D15" class="0">
<segment>
<pinref part="X1" gate="-8" pin="F"/>
<pinref part="U$1" gate="G$1" pin="SCL"/>
<wire x1="81.28" y1="73.66" x2="40.64" y2="73.66" width="0.1524" layer="91"/>
<wire x1="40.64" y1="73.66" x2="40.64" y2="27.94" width="0.1524" layer="91"/>
<label x="76.2" y="73.66" size="1.778" layer="95"/>
</segment>
</net>
<net name="D14" class="0">
<segment>
<pinref part="X1" gate="-7" pin="F"/>
<pinref part="U$1" gate="G$1" pin="SDA"/>
<wire x1="81.28" y1="76.2" x2="38.1" y2="76.2" width="0.1524" layer="91"/>
<wire x1="38.1" y1="76.2" x2="38.1" y2="27.94" width="0.1524" layer="91"/>
<label x="76.2" y="76.2" size="1.778" layer="95"/>
</segment>
</net>
<net name="GND" class="0">
<segment>
<pinref part="X1" gate="-1" pin="F"/>
<pinref part="X1" gate="-2" pin="F"/>
<wire x1="81.28" y1="91.44" x2="81.28" y2="88.9" width="0.1524" layer="91"/>
<pinref part="X1" gate="-3" pin="F"/>
<wire x1="81.28" y1="86.36" x2="81.28" y2="88.9" width="0.1524" layer="91"/>
<junction x="81.28" y="88.9"/>
<pinref part="X1" gate="-4" pin="F"/>
<wire x1="81.28" y1="86.36" x2="81.28" y2="83.82" width="0.1524" layer="91"/>
<junction x="81.28" y="86.36"/>
<pinref part="X1" gate="-5" pin="F"/>
<wire x1="81.28" y1="83.82" x2="81.28" y2="81.28" width="0.1524" layer="91"/>
<junction x="81.28" y="83.82"/>
<pinref part="X1" gate="-6" pin="F"/>
<wire x1="81.28" y1="81.28" x2="81.28" y2="78.74" width="0.1524" layer="91"/>
<junction x="81.28" y="81.28"/>
<pinref part="U$1" gate="G$1" pin="GND2"/>
<wire x1="81.28" y1="81.28" x2="15.24" y2="81.28" width="0.1524" layer="91"/>
<wire x1="15.24" y1="81.28" x2="15.24" y2="88.9" width="0.1524" layer="91"/>
<pinref part="U$1" gate="G$1" pin="GND1"/>
<wire x1="15.24" y1="88.9" x2="12.7" y2="88.9" width="0.1524" layer="91"/>
<junction x="15.24" y="88.9"/>
<wire x1="12.7" y1="88.9" x2="12.7" y2="40.64" width="0.1524" layer="91"/>
<junction x="12.7" y="88.9"/>
<wire x1="12.7" y1="40.64" x2="33.02" y2="40.64" width="0.1524" layer="91"/>
<pinref part="U$1" gate="G$1" pin="GND"/>
<wire x1="33.02" y1="40.64" x2="33.02" y2="27.94" width="0.1524" layer="91"/>
<label x="73.66" y="81.28" size="1.778" layer="95"/>
</segment>
</net>
</nets>
</sheet>
</sheets>
<errors>
<approved hash="101,1,99.06,91.44,X1-41,F,,,,"/>
<approved hash="101,1,99.06,88.9,X1-42,F,,,,"/>
<approved hash="101,1,99.06,86.36,X1-43,F,,,,"/>
<approved hash="101,1,99.06,83.82,X1-44,F,,,,"/>
<approved hash="101,1,99.06,81.28,X1-45,F,,,,"/>
<approved hash="101,1,99.06,78.74,X1-46,F,,,,"/>
<approved hash="101,1,99.06,76.2,X1-47,F,,,,"/>
<approved hash="101,1,99.06,73.66,X1-48,F,,,,"/>
<approved hash="101,1,99.06,71.12,X1-49,F,,,,"/>
<approved hash="101,1,99.06,68.58,X1-50,F,,,,"/>
<approved hash="101,1,99.06,66.04,X1-51,F,,,,"/>
<approved hash="101,1,99.06,63.5,X1-52,F,,,,"/>
<approved hash="101,1,99.06,60.96,X1-53,F,,,,"/>
<approved hash="101,1,99.06,58.42,X1-54,F,,,,"/>
<approved hash="101,1,99.06,55.88,X1-55,F,,,,"/>
<approved hash="101,1,99.06,53.34,X1-56,F,,,,"/>
<approved hash="101,1,99.06,50.8,X1-57,F,,,,"/>
<approved hash="101,1,99.06,48.26,X1-58,F,,,,"/>
<approved hash="101,1,99.06,45.72,X1-59,F,,,,"/>
<approved hash="101,1,99.06,43.18,X1-60,F,,,,"/>
<approved hash="101,1,99.06,40.64,X1-61,F,,,,"/>
<approved hash="101,1,99.06,38.1,X1-62,F,,,,"/>
<approved hash="101,1,99.06,35.56,X1-63,F,,,,"/>
<approved hash="101,1,99.06,33.02,X1-64,F,,,,"/>
<approved hash="101,1,99.06,30.48,X1-65,F,,,,"/>
<approved hash="101,1,99.06,27.94,X1-66,F,,,,"/>
<approved hash="101,1,99.06,25.4,X1-67,F,,,,"/>
<approved hash="101,1,99.06,22.86,X1-68,F,,,,"/>
<approved hash="101,1,99.06,20.32,X1-69,F,,,,"/>
<approved hash="101,1,99.06,17.78,X1-70,F,,,,"/>
<approved hash="101,1,99.06,15.24,X1-71,F,,,,"/>
<approved hash="101,1,99.06,12.7,X1-72,F,,,,"/>
<approved hash="101,1,99.06,10.16,X1-73,F,,,,"/>
<approved hash="101,1,99.06,7.62,X1-74,F,,,,"/>
<approved hash="101,1,99.06,5.08,X1-75,F,,,,"/>
<approved hash="101,1,99.06,2.54,X1-76,F,,,,"/>
<approved hash="101,1,99.06,0,X1-77,F,,,,"/>
<approved hash="101,1,99.06,-2.54,X1-78,F,,,,"/>
<approved hash="101,1,99.06,-5.08,X1-79,F,,,,"/>
<approved hash="101,1,99.06,-7.62,X1-80,F,,,,"/>
<approved hash="104,1,10.16,88.9,U$1,VIN,+3V3,,,"/>
<approved hash="104,1,12.7,88.9,U$1,GND1,GND,,,"/>
<approved hash="104,1,15.24,88.9,U$1,GND2,GND,,,"/>
<approved hash="104,1,17.78,88.9,U$1,5V,+3V3,,,"/>
<approved hash="104,1,20.32,88.9,U$1,3V,+3V3,,,"/>
</errors>
</schematic>
</drawing>
</eagle>
